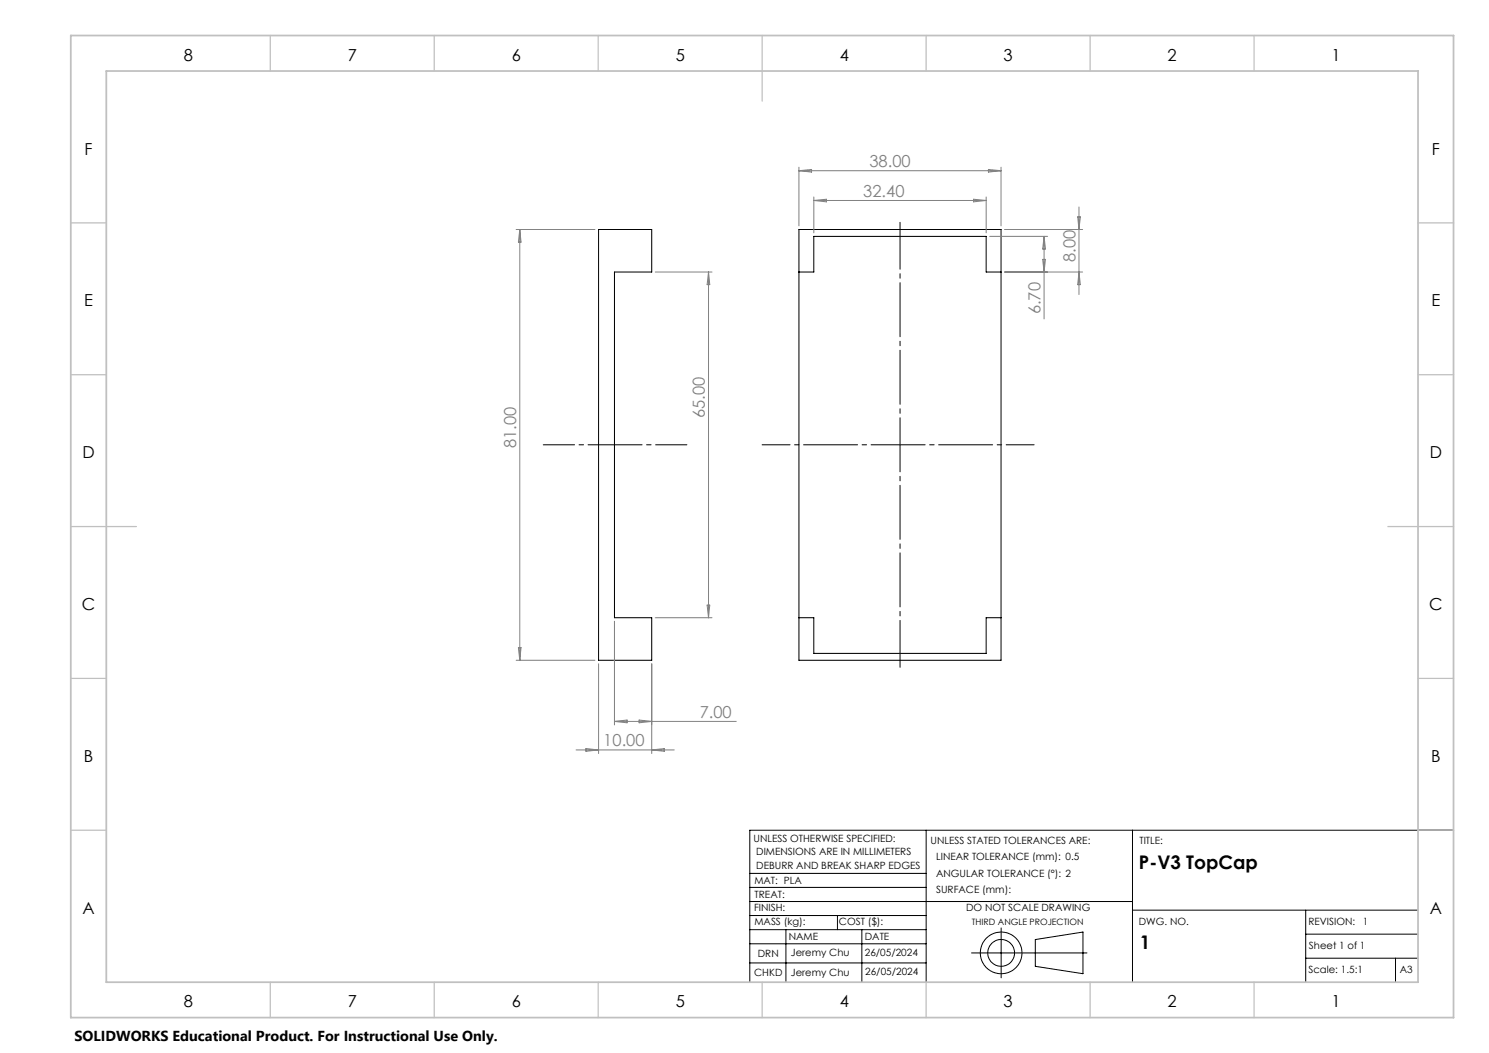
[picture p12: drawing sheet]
<svg xmlns="http://www.w3.org/2000/svg" width="420mm" height="297mm" viewBox="0 0 420 297" stroke-linecap="round" stroke-linejoin="round" font-family="sans-serif">
<g fill="none" stroke="#000" stroke-width=".28">
<path d="M168.8 64.7h15v12h-10.5v97.5h10.5v12h-15zM225.4 64.7h57v121.5h-57zM225.4 76.7h4.2v-10h48.6v10h4.2M225.4 174.2h4.2v10.1h48.6v-10.1h4.2M261.2 234.2v42.8M319.4 234.2v42.8M400 234.2h-188.5v42.8M211.5 250.3h49.7M211.5 254.3h107.9M211.5 246.3h49.7M211.5 258.2h49.7M236.2 258.2v4"/>
<path d="M319.4 256.7h80.6M368.3 256.7v20.3M211.5 262.2h49.7M211.5 266.2h49.7M211.5 271.6h49.7M221.7 262.2v14.8M243.1 262.2v14.8M274 268.8h32.6M282.4 261.7v14.1M292 265l13.5-2.1v11.7l-13.5-2zM368.3 263.5h31.7M368.3 270.3h31.7"/>
<path d="M393.6 270.3v6.7"/>
<circle cx="282.4" cy="268.8" r="5.9"/>
<circle cx="282.4" cy="268.8" r="3.8"/>
</g>
<path d="M153.2 125.5h40.6" fill="none" stroke="#000" stroke-width=".28" stroke-dasharray="15.2 1.3 1.3 1.3" stroke-dashoffset="6.4"/>
<path d="M253.9 62.7v125.5" fill="none" stroke="#000" stroke-width=".28" stroke-dasharray="15.2 1.3 1.3 1.3" stroke-dashoffset="2"/>
<path d="M215 125.5h76.7" fill="none" stroke="#000" stroke-width=".28" stroke-dasharray="15.2 1.3 1.3 1.3" stroke-dashoffset="7.4"/>
<path d="M400 234.2h10" fill="none" stroke="#000" stroke-width=".35"/>
<g fill="none" stroke="#c0c0c0" stroke-width=".35">
<path d="M76.2 10v10M122.5 10v10M168.7 10v10M215 10v18.5M261.2 10v10M307.5 10v10M353.7 10v10M20 62.9h10M400 62.9h10M20 105.7h10M400 105.7h10M20 148.5h18.5"/>
<path d="M391.5 148.5h18.5M20 191.3h10M400 191.3h10M20 234.2h10M400 234.2h10M76.2 277v10M122.5 277v10M168.7 277v10M215 277v10M261.2 277v10M307.5 277v10M353.7 277v10"/>
</g>
<path d="M20 10h390v277h-390zM30 20h370v257h-370z" fill="none" stroke="#c0c0c0" stroke-width=".5"/>
<g fill="none" stroke="#808080" stroke-width=".28">
<path d="M225.4 47.2v16.5M225.4 48.2h57M225.4 48.2l3.5-.4v.7zM229.6 55.6v10.1M229.6 56.5h48.6M229.6 56.5l3.5-.3v.7zM274.6 56.2l3.6 .3-3.6 .4zM278.2 55.6v10.1M278.8 47.8l3.6 .4-3.6 .3zM282.4 47.2v16.5M304.3 58.4v24.7M145.6 64.7h22.2"/>
<path d="M146.6 64.7v121.5M146.6 64.7l.4 3.6h-.8zM184.8 76.7h16M199.8 76.7v97.5M199.8 76.7l.4 3.6h-.7zM279.2 66.7h16.3M283.4 76.7h22M283.4 64.7h22M294.1 73.2h.8l-.4 3.5zM294.5 66.7v23.3M294.5 66.7l.4 3.5h-.8zM304 61.2h.7l-.4 3.5z"/>
<path d="M304.3 76.7l.4 3.6h-.7zM173.3 175.2v29.3M184.8 174.2h16M199.5 170.7h.7l-.4 3.5zM145.6 186.2h22.2M146.2 182.7h.8l-.4 3.5zM168.8 187.2v25.3M183.8 187.2v25.3M162.5 211.5h27.7M165.3 211.1l3.5 .4-3.5 .4zM173.3 203.5h34.4M173.3 203.5l3.6-.4v.8z"/>
<path d="M180.3 203.1l3.5 .4-3.5 .4zM183.8 211.5l3.6-.4v.8z"/>
</g>
<g font-size="5.3">
<text x="321.3" y="245.2">P-V3 TopCap</text>
<text x="321.5" y="267.8">1</text>
</g>
<g font-size="4.7">
<text x="51.8" y="17.2">8</text>
<text x="98.1" y="17.2">7</text>
<text x="144.3" y="17.2">6</text>
<text x="190.6" y="17.2">5</text>
<text x="236.8" y="17.2">4</text>
<text x="283.1" y="17.2">3</text>
<text x="329.3" y="17.2">2</text>
<text x="375.6" y="17.2">1</text>
<text x="23.9" y="43.6">F</text>
<text x="403.9" y="43.6">F</text>
<text x="23.8" y="86.4">E</text>
<text x="403.8" y="86.4">E</text>
<text x="23.3" y="129.3">D</text>
<text x="403.3" y="129.3">D</text>
<text x="23.1" y="172.1">C</text>
<text x="403.1" y="172.1">C</text>
<text x="23.7" y="214.9">B</text>
<text x="403.7" y="214.9">B</text>
<text x="23.3" y="257.8">A</text>
<text x="403.3" y="257.8">A</text>
<text x="51.8" y="284.2">8</text>
<text x="98.1" y="284.2">7</text>
<text x="144.3" y="284.2">6</text>
<text x="190.6" y="284.2">5</text>
<text x="236.8" y="284.2">4</text>
<text x="283.1" y="284.2">3</text>
<text x="329.3" y="284.2">2</text>
<text x="375.6" y="284.2">1</text>
</g>
<g font-size="4.7" fill="#808080">
<text x="245.3" y="47.1">38.00</text>
<text x="243.5" y="55.5">32.40</text>
<text x="303.4" y="73.9" transform="rotate(-90 303.4 73.9)">8.00</text>
<text x="293.5" y="88.7" transform="rotate(-90 293.5 88.7)">6.70</text>
<text x="198.8" y="117.9" transform="rotate(-90 198.8 117.9)">65.00</text>
<text x="145.6" y="126.4" transform="rotate(-90 145.6 126.4)">81.00</text>
<text x="197.4" y="202.5">7.00</text>
<text x="170.2" y="210.5">10.00</text>
</g>
<text font-size="4.1" x="21" y="293.7">SOLIDWORKS Educational Product. For Instructional Use Only.</text>
<g font-size="2.8">
<text x="212.5" y="237.4">UNLESS OTHERWISE SPECIFIED:</text>
<text x="262.5" y="238">UNLESS STATED TOLERANCES ARE:</text>
<text x="321.4" y="238">TITLE:</text>
<text x="213.3" y="245">DEBURR AND BREAK SHARP EDGES</text>
<text x="213.3" y="241.2">DIMENSIONS ARE IN MILLIMETERS</text>
<text x="264" y="242.5">LINEAR TOLERANCE (mm): 0.5</text>
<text x="212.8" y="249.3">MAT: PLA</text>
<text x="264" y="251.8">SURFACE (mm):</text>
<text x="264" y="247.3">ANGULAR TOLERANCE (°): 2</text>
<text x="212.7" y="256.9">FINISH:</text>
<text x="212.9" y="253.2">TREAT:</text>
<text x="272.5" y="256.9">DO NOT SCALE DRAWING</text>
<text x="212.8" y="261">MASS (kg):</text>
<text x="236.6" y="261">COST ($):</text>
<text x="321.2" y="261">DWG. NO.</text>
<text x="369.1" y="261">REVISION:</text>
<text x="384.4" y="261">1</text>
<text x="213.8" y="269.9">DRN</text>
<text x="222.5" y="265.2">NAME</text>
<text x="223.1" y="269.8">Jeremy Chu</text>
<text x="243.9" y="269.7">26/05/2024</text>
<text x="243.9" y="265.1">DATE</text>
<text x="369.2" y="267.8">Sheet 1 of 1</text>
<text x="212.7" y="275.4">CHKD</text>
<text x="223.1" y="275.3">Jeremy Chu</text>
<text x="244.1" y="275.1">26/05/2024</text>
<text x="369.1" y="274.5">Scale: 1.5:1</text>
<text x="394.8" y="274.5">A3</text>
</g>
<text font-size="2.5" x="274.2" y="260.9">THIRD ANGLE PROJECTION</text>
</svg>
